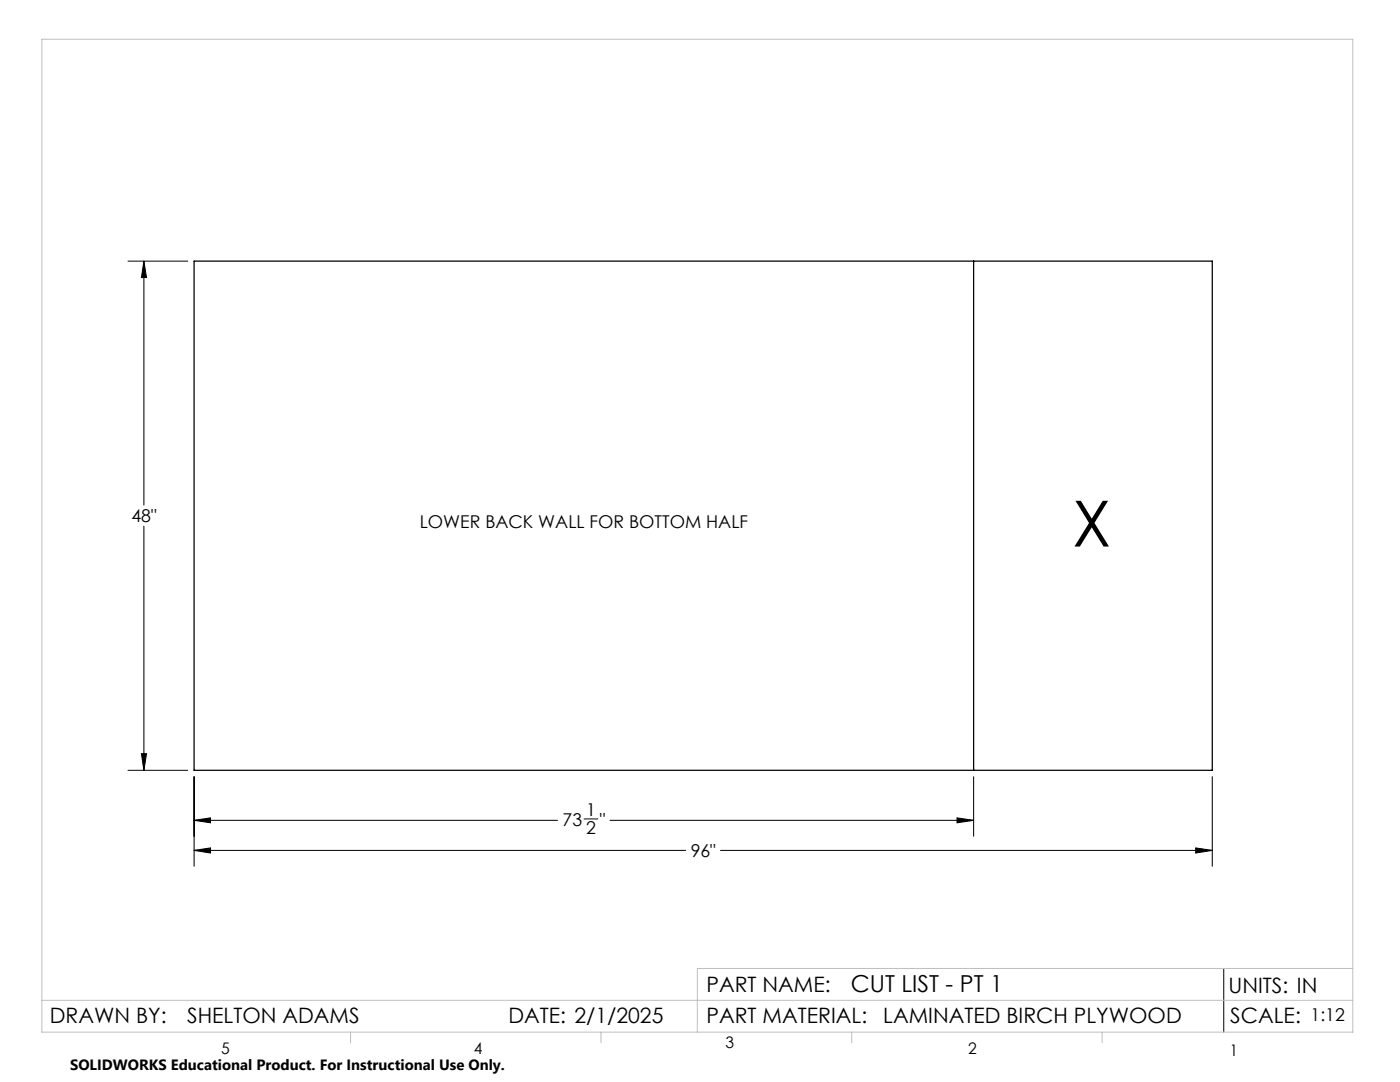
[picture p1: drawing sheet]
<svg xmlns="http://www.w3.org/2000/svg" width="279mm" height="216mm" viewBox="0 0 279 216" stroke-linecap="round" stroke-linejoin="round" font-family="sans-serif">
<path d="M38.7 52.1h203.2v101.6h-203.2zM194.3 52.1v101.6" fill="none" stroke="#000" stroke-width=".25"/>
<g fill="none" stroke="#000" stroke-width=".2">
<path d="M25.5 52.1h12M28.7 52.1l.5 3.3h-1zM28.7 52.1v48.7M28.7 105v48.7M25.5 153.7h12M28.2 150.4h1l-.5 3.3zM38.7 155v17.9M194.3 155v11.9M241.9 155v17.9M38.7 169.7l3.3-.5v1zM38.7 163.7l3.3-.5v1zM38.7 169.7h98.1"/>
<path d="M38.7 163.7h72.6M116.6 163.4h2.7M121.7 163.7h72.6M143.8 169.7h98.1M191 163.2l3.3 .5-3.3 .5zM238.6 169.2l3.3 .5-3.3 .5zM244.2 193.3v12.7"/>
</g>
<path d="M8.4 7.8h261.6v198.2h-261.6zM8.4 199.6h261.6M270 193.3h-130.8v12.7M70 206v2.1M119.9 206v2.1M170 206v2.1M220 206v2.1" fill="none" stroke="#c0c0c0" stroke-width=".2"/>
<path d="M38.7 169.7l3.3-.5v1zM238.6 169.2l3.3 .5-3.3 .5zM38.7 163.7l3.3-.5v1zM191 163.2l3.3 .5-3.3 .5zM28.2 150.4h1l-.5 3.3zM28.7 52.1l.5 3.3h-1z" fill="#000"/>
<text font-size="12.7" x="214" y="109.1">X</text>
<text font-size="4.7" x="169.8" y="198">CUT LIST - PT 1</text>
<g font-size="4.2">
<text x="141" y="198">PART NAME:</text>
<text x="245.2" y="198.1">UNITS: IN</text>
<text x="10" y="204.1">DRAWN BY:</text>
<text x="37.4" y="204.1">SHELTON ADAMS</text>
<text x="101.5" y="204.1">DATE: 2/1/2025</text>
<text x="141" y="204.1">PART MATERIAL:</text>
<text x="176.3" y="204.1">LAMINATED BIRCH PLYWOOD</text>
<text x="245.5" y="204.2">SCALE:</text>
</g>
<g font-size="3.5">
<text x="26.2" y="104.2">48&quot;</text>
<text x="83.8" y="105.3">LOWER BACK WALL FOR BOTTOM HALF</text>
<text x="112.3" y="164.9">73</text>
<text x="117" y="162.9">1</text>
<text x="117" y="166.5">2</text>
<text x="119.7" y="164.9">&quot;</text>
<text x="137.8" y="171">96&quot;</text>
<text x="261.6" y="203.8">1:12</text>
</g>
<g font-size="3.2">
<text x="144.8" y="209.2">3</text>
<text x="44.2" y="210.4">5</text>
<text x="94.6" y="210.3">4</text>
<text x="193.2" y="210.3">2</text>
<text x="245.4" y="210.6">1</text>
</g>
<text font-size="3" x="14" y="213.5">SOLIDWORKS Educational Product. For Instructional Use Only.</text>
</svg>
